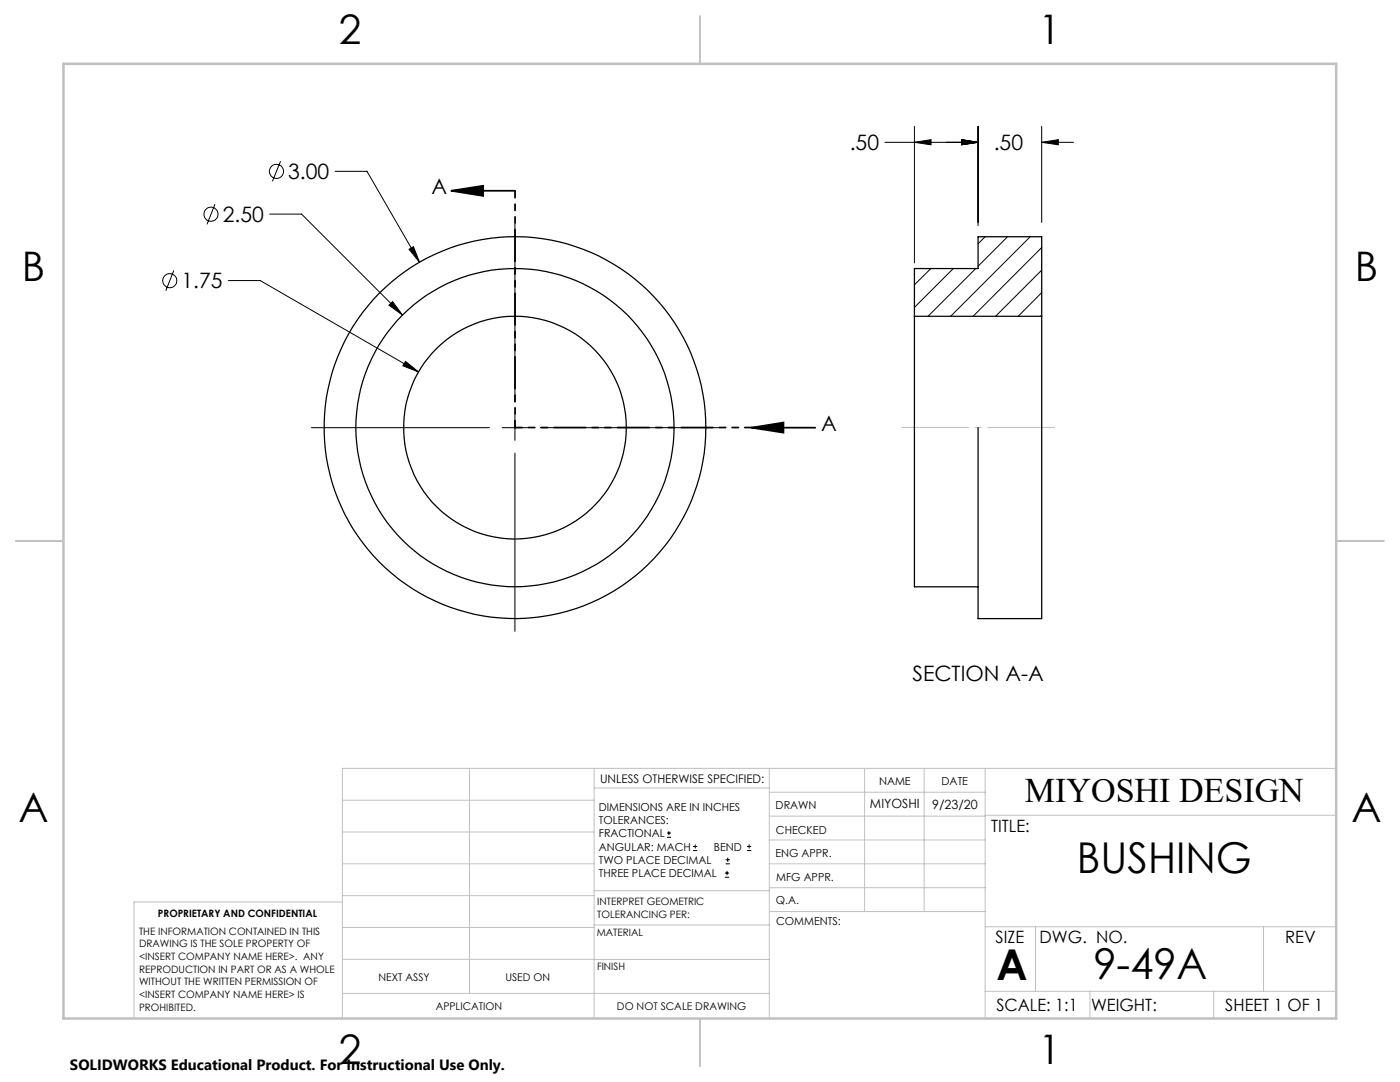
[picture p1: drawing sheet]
<svg xmlns="http://www.w3.org/2000/svg" width="279mm" height="216mm" viewBox="0 0 279 216" stroke-linecap="round" stroke-linejoin="round" font-family="sans-serif">
<g fill="none" stroke="#000" stroke-width=".2">
<path d="M56 32.2l-1.6 4M66.9 34.2h6.3l10.5 18.1M176.6 28.4h18.6M182.5 28.4l3.3-.5v1zM182.5 25.2v27.3M191.9 27.9l3.3 .5-3.3 .5zM195.2 25.2v19.8M207.9 28.4l3.3-.5v1zM207.9 25.2v19.2M207.9 28.4h6.3M34.7 54l-1.6 4M42.9 40.7l-1.6 4.1"/>
<path d="M45.6 56h6.3l31.6 18.2M53.8 42.7h6.4l20.1 20.2M81.6 49.7l.9-.5 1.2 3.1zM102.8 44.7v35.6M185.8 53.6l-3.3 3.2M190.3 53.6l-7.8 7.7M194.7 53.6l-9.5 9.5M196.6 47.2l-1.4 1.4M201.1 47.2l-5.9 5.9M205.6 47.2l-15.9 15.9M207.9 49.4l-13.7 13.7M207.9 53.9l-9.2 9.2"/>
<path d="M207.9 58.4l-4.7 4.7M77.6 60.9l.8-.7 1.9 2.7zM80.9 72.1l2.6 2.1-3.1-1.2zM207.9 62.9l-.2 .2M62.1 85.3h35.6M100.2 85.3h5.1M102.8 82.8v5.1M102.8 90.4v35.6M107.8 85.3h35.6M133.1 167.1h.8M133.1 166.2h.8M133.5 165.8v.9"/>
<path d="M138.3 169.7h.8M138.3 168.9h.8M138.7 168.5v.8M144.7 175h.8M144.7 174.2h.8M144.8 172.4h.9M144.8 171.6h.9M145.1 173.8v.8M145.2 171.1v.9M149.1 169.7h.8M149.1 168.9h.8M149.5 168.5v.8"/>
<circle cx="55.2" cy="34.2" r="1.41"/>
<circle cx="33.9" cy="56" r="1.4"/>
<circle cx="42.1" cy="42.7" r="1.42"/>
</g>
<path d="M90.1 38.1h12.7M90.1 38.1l6.3-1v2zM150 85.3h12.7M150 85.3l6.4-1v2z" fill="none" stroke="#000" stroke-width=".35"/>
<path d="M102.8 85.3v-47.2M102.8 85.3h47.2" fill="none" stroke="#000" stroke-width=".35" stroke-dasharray="6.3 1.3 1.3 1.3 1.3 1.3" stroke-dashoffset="5"/>
<path d="M210.5 85.3h-30.5" fill="none" stroke="#c0c0c0" stroke-width=".2" stroke-dasharray="15.2 1.3 1.3 1.3" stroke-dashoffset="1.9"/>
<g fill="none" stroke="#c0c0c0" stroke-width=".2">
<path d="M68.3 159.7h50.3M93.7 153.3v44.9M118.6 153.3v49.9M118.6 157.2h34.9M153.5 153.3v49.9M153.5 158.1h43.1M172.5 153.3v28.6M184.4 153.3v28.6M196.6 153.3v49.9M266.7 153.3h-198.4v49.9M68.3 178.7h50.3M68.3 172.4h50.3"/>
<path d="M68.3 166h50.3M68.3 180h-41.6v23.2M118.6 177.7h35M153.5 167.6h43.1M153.5 162.8h43.1M153.5 172.4h43.1M153.5 177.1h43.1M196.6 162.7h70.1M68.3 198.2h85.2M68.3 191.4l85.2 .1M68.3 185.1h50.3M118.6 184.6h35"/>
<path d="M153.6 181.9h43M196.6 197.8h70.1M196.6 184.9h70.1M206.7 184.9v12.9M217.5 197.8v5.4M242.2 197.8v5.4M252.2 184.9v12.9"/>
</g>
<path d="M139.7 3.2v9.5M3.1 107.9h9.6M266.7 107.9h9.5M139.7 203.2v9.6" fill="none" stroke="#c0c0c0" stroke-width=".25"/>
<path d="M12.7 12.7h254v190.5h-254z" fill="none" stroke="#c0c0c0" stroke-width=".5"/>
<g fill="#000">
<path d="M90.1 38.1l6.3-1v2zM150 85.3l6.4-1v2z"/>
<path d="M80.9 72.1l-.5 .9 3.1 1.2zM81.6 49.7l2.1 2.6-1.2-3.1zM77.6 60.9l2.7 2-1.9-2.7zM207.9 28.4l3.3-.5v1zM191.9 27.9l3.3 .5-3.3 .5zM191.9 27.9l3.3 .5-3.3 .5zM182.5 28.4l3.3-.5v1z"/>
</g>
<g fill="none" stroke="#000" stroke-width=".25">
<path d="M182.5 63.1v54h12.7M182.5 63.1v-9.5h12.7v-6.4h12.7v15.9M182.5 63.1h25.4M207.9 63.1v60.3h-12.7v-38.1"/>
<circle cx="102.8" cy="85.3" r="38.1"/>
<circle cx="102.8" cy="85.3" r="31.7"/>
<circle cx="102.8" cy="85.3" r="22.2"/>
</g>
<g font-size="8.5">
<text x="214.9" y="174.2">BUSHING</text>
<text x="198.9" y="195.5">A</text>
<text x="218.2" y="195.4">9-49A</text>
</g>
<g font-size="8.1">
<text x="67.6" y="8.9">2</text>
<text x="207.3" y="8.9">1</text>
<text x="4.4" y="56.1">B</text>
<text x="270.4" y="56.1">B</text>
<text x="3.7" y="164.1">A</text>
<text x="269.7" y="164.1">A</text>
<text x="67.6" y="212.4">2</text>
<text x="207.3" y="212.4">1</text>
</g>
<text font-size="6.9" x="204.5" y="160.1">MIYOSHI DESIGN</text>
<g font-size="4.2">
<text x="169.6" y="30">.50</text>
<text x="198.3" y="30">.50</text>
<text x="57.5" y="35.7">3.00</text>
<text x="86.1" y="38.8">A</text>
<text x="44.5" y="44.3">2.50</text>
<text x="36.2" y="57.5">1.75</text>
<text x="163.9" y="86">A</text>
<text x="182.1" y="135.9">SECTION A-A</text>
</g>
<g font-size="3.4">
<text x="197.8" y="166">TITLE:</text>
<text x="198.7" y="188.1">SIZE</text>
<text x="207.5" y="188.1">DWG. NO.</text>
<text x="256.5" y="188.2">REV</text>
<text x="198.8" y="201.7">SCALE: 1:1</text>
<text x="217.7" y="201.8">WEIGHT:</text>
<text x="244.5" y="201.7">SHEET 1 OF 1</text>
</g>
<text font-size="3" x="14" y="213.5">SOLIDWORKS Educational Product. For Instructional Use Only.</text>
<g font-size="2.5">
<text x="173.6" y="161.3">MIYOSHI</text>
<text x="186" y="161.4">9/23/20</text>
</g>
<text font-size="2.4" x="119.8" y="156.2">UNLESS OTHERWISE SPECIFIED:</text>
<g font-size="2.2">
<text x="119.5" y="161.8">DIMENSIONS ARE IN INCHES</text>
<text x="154.8" y="161.4">DRAWN</text>
<text x="175.4" y="156.6">NAME</text>
<text x="187.9" y="156.7">DATE</text>
<text x="119.5" y="164.4">TOLERANCES:</text>
<text x="119.5" y="167.1">FRACTIONAL</text>
<text x="154.9" y="166.3">CHECKED</text>
<text x="119.5" y="169.7">ANGULAR: MACH</text>
<text x="119.5" y="172.4">TWO PLACE DECIMAL</text>
<text x="142.5" y="169.7">BEND</text>
<text x="154.8" y="171">ENG APPR.</text>
<text x="119.5" y="175">THREE PLACE DECIMAL</text>
<text x="154.9" y="175.7">MFG APPR.</text>
<text x="154.9" y="180.4">Q.A.</text>
<text x="154.9" y="184.6">COMMENTS:</text>
</g>
<g font-size="2.1">
<text x="75.5" y="195.7">NEXT ASSY</text>
<text x="100.9" y="195.7">USED ON</text>
<text x="86.9" y="201.5">APPLICATION</text>
<text x="123.1" y="201.6">DO NOT SCALE DRAWING</text>
</g>
<g font-size="2">
<text x="31.5" y="182.9">PROPRIETARY AND CONFIDENTIAL</text>
<text x="119.2" y="180.6">INTERPRET GEOMETRIC</text>
<text x="119.2" y="183.1">TOLERANCING PER:</text>
<text x="27.8" y="186.5">THE INFORMATION CONTAINED IN THIS</text>
<text x="27.8" y="189">DRAWING IS THE SOLE PROPERTY OF</text>
<text x="27.8" y="191.6">&lt;INSERT COMPANY NAME HERE&gt;. ANY</text>
<text x="119.1" y="186.7">MATERIAL</text>
<text x="27.8" y="194.1">REPRODUCTION IN PART OR AS A WHOLE</text>
<text x="27.8" y="196.6">WITHOUT THE WRITTEN PERMISSION OF</text>
<text x="119.1" y="193.5">FINISH</text>
<text x="27.8" y="199.1">&lt;INSERT COMPANY NAME HERE&gt; IS</text>
<text x="27.8" y="201.7">PROHIBITED.</text>
</g>
</svg>
